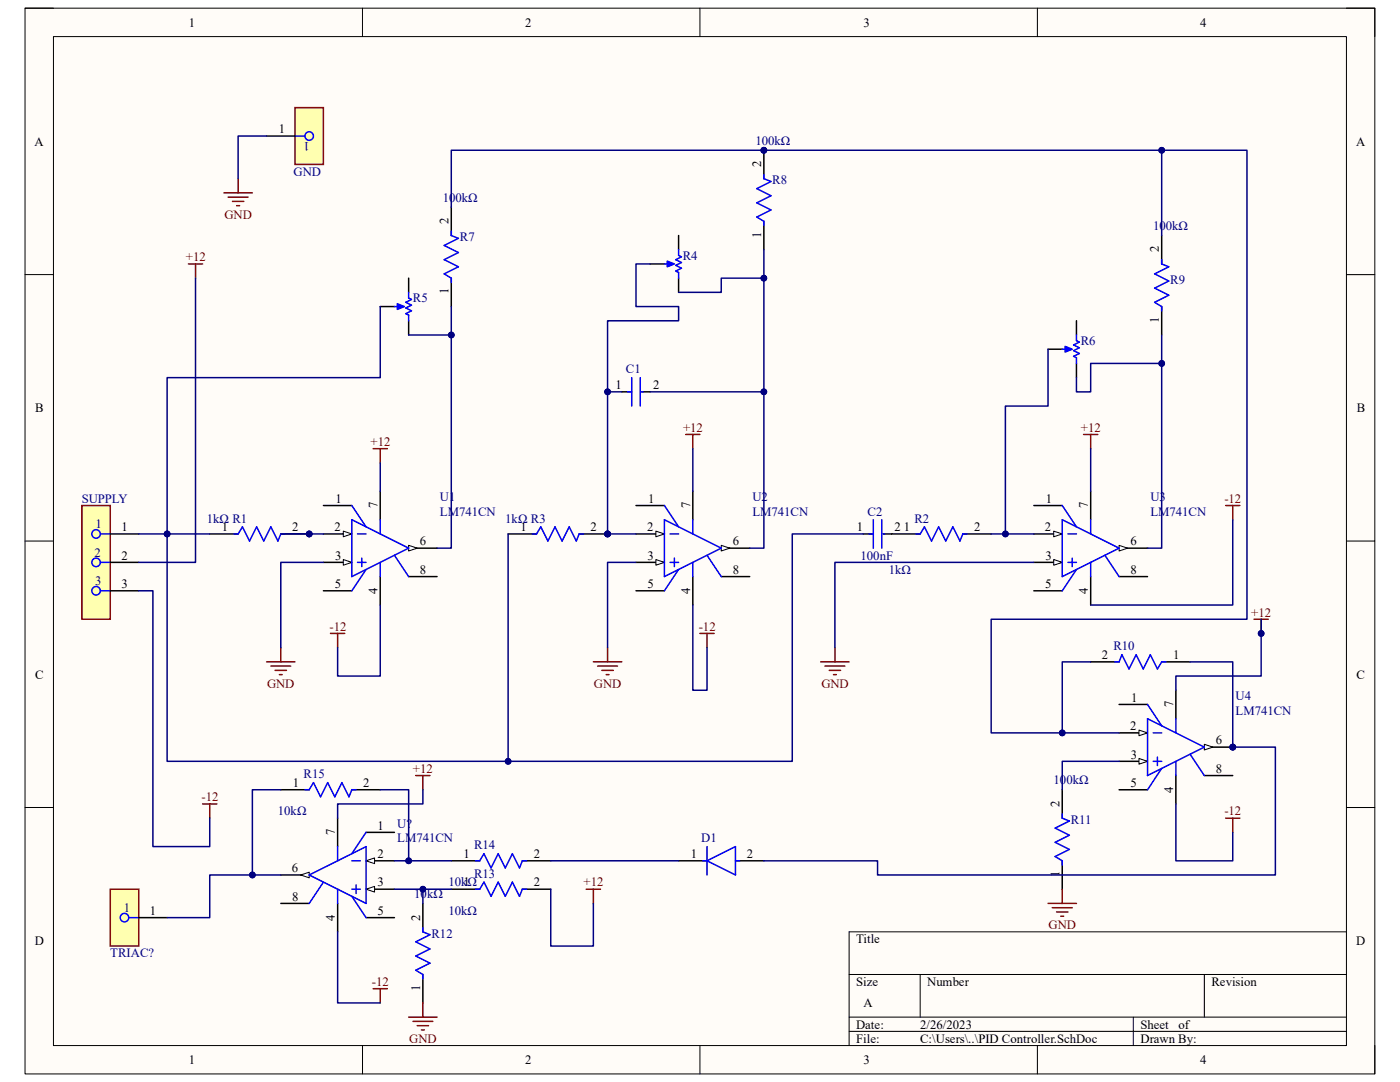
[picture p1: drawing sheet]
# Altium schematic sheet PID Controller.SchDoc
size A; SheetNumber: 1; SheetTotal: 1

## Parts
C1  SR205C104KAR  [FP-SR20-MFG]  (value not drawn)
C2  value 100nF  [FP-SR20-MFG]  (hidden comment: SR205C104KAR)
D1  1N4007-E3/54  [FP-1N4007-MFG]  (value not drawn)
GND  1801-0-15-15-30-27-04-0  [FP-1801-0-15-15-30-27-04-MFG]  (value not drawn)
R1  Resistance: 1kΩ  [FP-CF18-MFG]  (hidden comment: CF18JT2K20)
R2  Resistance: 1kΩ  [FP-CF18-MFG]  (hidden comment: CF18JT2K20)
R3  Resistance: 1kΩ  [FP-CF18-MFG]  (hidden comment: CF18JT2K20)
R4  3362P-1-104LF  [BOUR-3362P]  (value not drawn)
R5  3362P-1-104LF  [BOUR-3362P]  (value not drawn)
R6  3362P-1-104LF  [BOUR-3362P]  (value not drawn)
R7  Resistance: 100kΩ  [FP-CF18-MFG]  (hidden comment: CF18JT2K20)
R8  Resistance: 100kΩ  [FP-CF18-MFG]  (hidden comment: CF18JT2K20)
R9  Resistance: 100kΩ  [FP-CF18-MFG]  (hidden comment: CF18JT2K20)
R10  CF18JT2K20  [FP-CF18-MFG]  (value not drawn)
R11  Resistance: 100kΩ  [FP-CF18-MFG]  (hidden comment: CF18JT2K20)
R12  value 10kΩ  [FP-CF18-MFG]  (hidden comment: CF18JT2K20)
R13  value 10kΩ  [FP-CF18-MFG]  (hidden comment: CF18JT2K20)
R14  value 10kΩ  [FP-CF18-MFG]  (hidden comment: CF18JT2K20)
R15  value 10kΩ  [FP-CF18-MFG]  (hidden comment: CF18JT2K20)
SUPPLY  SSQ-103-01-T-S  [FP-SSQ-103-01-T-S-MFG]  (value not drawn)
TRIAC?  1801-0-15-15-30-27-04-0  [FP-1801-0-15-15-30-27-04-MFG]  (value not drawn)
U1  LM741CN  [N08E]
U2  LM741CN  [N08E]
U3  LM741CN  [N08E]
U4  LM741CN  [N08E]
U?  LM741CN  [N08E]

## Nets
+12: R13.2 SUPPLY.2 U1.7(V+) U2.7(V+) U3.7(V+) U4.7(V+) U?.7(V+)
-12: SUPPLY.3 U1.4(V-) U2.4(V-) U3.4(V-) U4.4(V-) U?.4(V-)
GND: GND.1 R11.1 R12.1 U1.3(IN+) U2.3(IN+) U3.3(IN+)
NetC1_1: C1.1 R3.2 R4.2(S) U2.2(IN-)
NetC1_2: C1.2 R4.3(CW) R8.1 U2.6(OUT)
NetC2_1: C2.1 R1.1 R3.1 R5.2(S) SUPPLY.1
NetC2_2: C2.2 R2.1
NetD1_1: D1.1(C) R14.2
NetD1_2: D1.2(A) R10.1 U4.6(OUT)
NetR1_2: R1.2 U1.2(IN-)
NetR2_2: R2.2 R6.2(S) U3.2(IN-)
NetR5_3: R5.3(CW) R7.1 U1.6(OUT)
NetR6_3: R6.3(CW) R9.1 U3.6(OUT)
NetR7_2: R7.2 R8.2 R9.2 R10.2 U4.2(IN-)
NetR11_2: R11.2 U4.3(IN+)
NetR12_2: R12.2 R13.1 U?.3(IN+)
NetR14_1: R14.1 R15.2 U?.2(IN-)
NetR15_1: R15.1 TRIAC?.1 U?.6(OUT)

Not connected (* = marked no-connect by the designer): R4 1(CCW); R5 1(CCW); R6 1(CCW); U1 1(OFS_NULL) 5(OFS_NULL) 8(NC); U2 1(OFS_NULL) 5(OFS_NULL) 8(NC); U3 1(OFS_NULL) 5(OFS_NULL) 8(NC); U4 1(OFS_NULL) 5(OFS_NULL) 8(NC); U? 1(OFS_NULL) 5(OFS_NULL) 8(NC)
